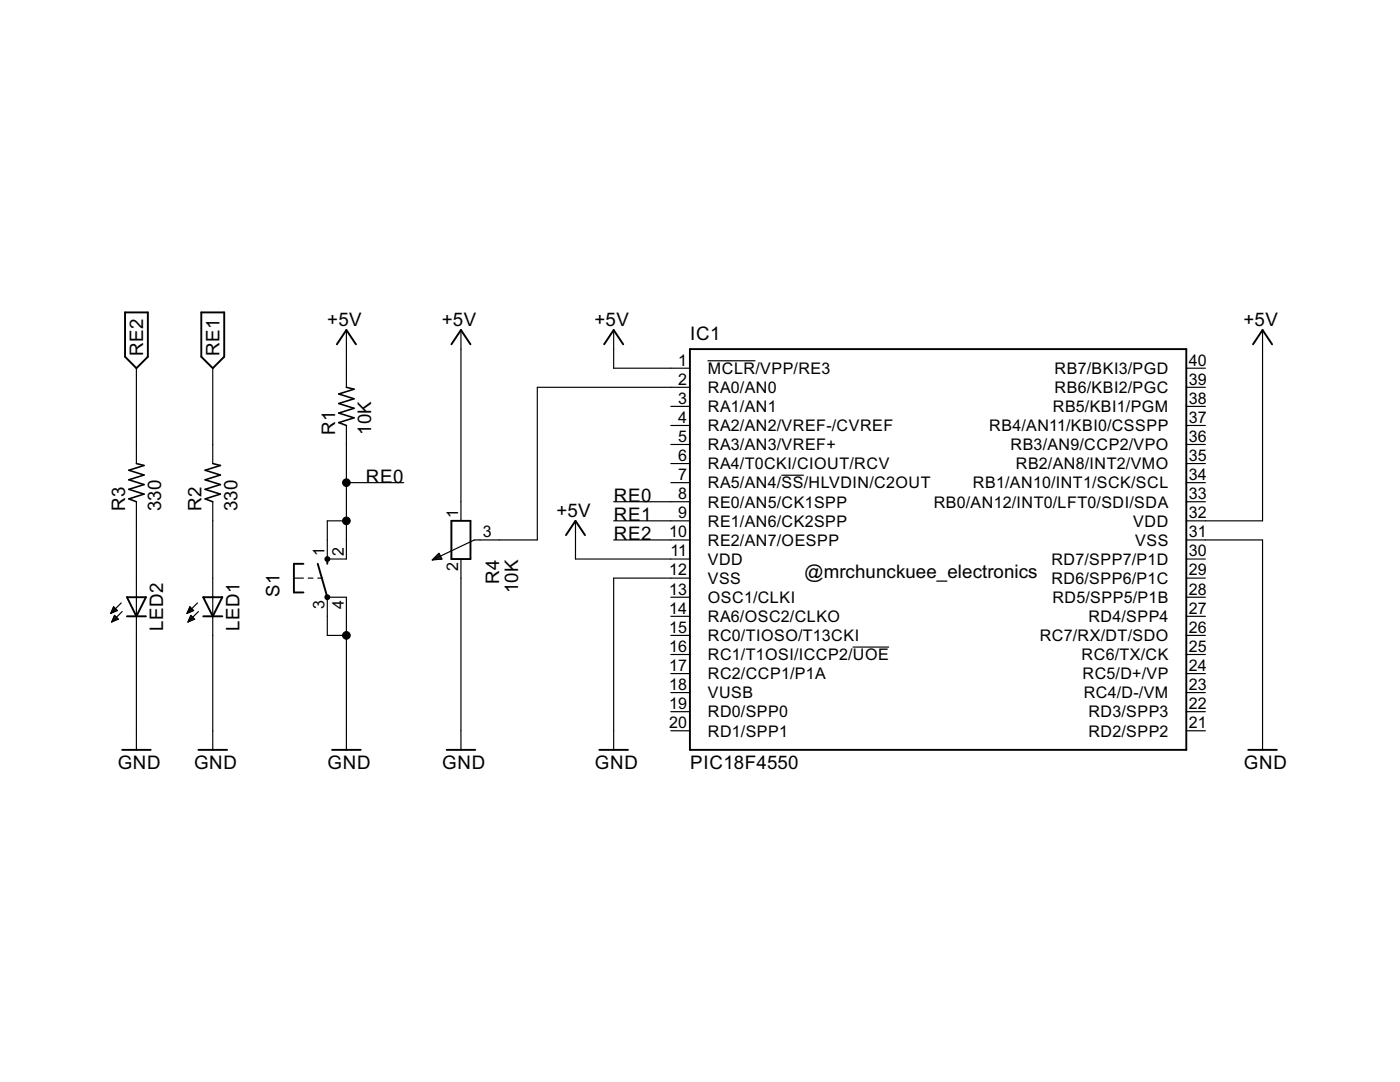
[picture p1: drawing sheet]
<svg xmlns="http://www.w3.org/2000/svg" width="279mm" height="216mm" viewBox="0 0 279 216" stroke-linecap="round" stroke-linejoin="round" font-family="sans-serif">
<g fill="none" stroke="#000" stroke-width=".23">
<path d="M27.2 73.5v19M42.5 73.5v19M69.1 65.8v11.5M92 65.8v38.1M122.5 65.8v7.7h15.2M137.7 77.3h-30.5v30.4h-12.5l-8.4 4M141.2 72h9.6M236.7 77.3h3.9M236.7 73.5h3.9M252 65.8v38.1h-15.3M69.1 84.9v26.6h-3.8v-7.6h3.8M69.1 96.3h11.5"/>
<path d="M133.9 96.3h3.8M133.9 92.5h3.8M133.9 88.7h3.8M133.9 84.9h3.8M133.9 81.1h3.8M155.9 94.8h4.5M236.7 96.3h3.9M236.7 92.5h3.9M236.7 88.7h3.9M236.7 84.9h3.9M236.7 81.1h3.9M27.2 100.1v49.5"/>
<path d="M42.5 100.1v49.5M58.7 115.4h1.9M61.5 115.4h1M63.4 115.4h1M86.5 111.5h1.7M86.7 111.4h1.4M86.9 111.1h1.1M87.1 111h.8M87.2 110.8h.6M87.4 110.6h.3M88.2 111.5l-1.9 .2M88.2 111.5l-.6-1.1-1.3 1.3"/>
<path d="M92 111.5v38.1M114.9 103.9v7.6h22.8M122.5 100.1h15.2M122.5 103.9h15.2M122.5 107.7h15.2M133.9 119.2h3.8M137.7 115.4h-15.2v34.2M236.7 119.2h3.9M236.7 115.4h3.9M236.7 111.5h3.9M236.7 100.1h3.9M236.7 107.7h15.3v41.9"/>
<path d="M22.1 122.4h.1M22.2 122.2h.4M22.3 122h.8M22.4 121.8h1M22.4 124h.3M22.4 121.6h.8M22.4 123.7h.7M22.5 121.4h.5M22.5 123.5h1.1M22.6 121.2h.2M22.6 123.4h.8M22.7 121.1l.7 .7-1.3 .6z"/>
<path d="M22.7 123.1h.5M22.8 123h.2M23.6 123.5l-.7-.7-.6 1.3M23.6 123.5l-1.3 .6M24.2 120.3l-2.1 2.1M24.4 122l-2.1 2.1M37.3 122.4h.1M37.4 122.2h.5M37.5 122h.8M37.6 121.8h1M37.6 124h.3M37.7 121.6h.7"/>
<path d="M37.7 123.7h.7M37.8 121.4h.4M37.8 123.5h1M37.8 121.2h.2M37.8 123.4h.9M37.9 121.1l.8 .7-1.4 .6zM37.9 123.1h.6M38 123h.3M38.8 123.5l-.7-.7-.6 1.3M38.8 123.5l-1.3 .6M39.4 120.3l-2.1 2.1M39.6 122l-2.1 2.1"/>
<path d="M69.1 126.8h-3.8v-7.6h3.8v30.4M133.9 126.8h3.8M133.9 123h3.8M133.9 130.6h3.8M133.9 134.4h3.8M133.9 138.2h3.8M170.2 129.1h7.2M236.7 126.8h3.9M236.7 123h3.9M236.7 130.6h3.9M236.7 134.4h3.9M236.7 138.2h3.9"/>
<path d="M133.9 142h3.8M133.9 145.8h3.8M236.7 142h3.9M236.7 145.8h3.9"/>
</g>
<g fill="none" stroke="#000" stroke-width=".38">
<path d="M25 62.3h4.5v8.9l-2.3 2.3-2.2-2.3zM40.2 62.3h4.5v8.9l-2.2 2.3-2.3-2.3zM67.2 68.7l1.9-2.9 1.9 2.9M90.1 68.7l1.9-2.9 1.9 2.9M120.6 68.7l1.9-2.9 1.9 2.9M137.7 69.7h99v79.9h-99zM250.1 68.7l1.9-2.9 1.9 2.9M25.3 119.2h3.8l-1.9 3.8zM40.6 119.2h3.8l-1.9 3.8zM60.6 112.5h-1.9v5.7h1.9M63.4 112.5l1.9 6.7M65.3 111.5v1"/>
<path d="M90.1 103.9h3.8v7.6h-3.8zM112.9 106.8l2-2.9 1.9 2.9M25.3 123h3.8M40.6 123h3.8M24.4 149.6h5.7M39.6 149.6h5.7M66.3 149.6h5.7M89.1 149.6h5.7M119.6 149.6h5.7M249.1 149.6h5.7"/>
</g>
<path d="M69.1 77.3l1.6 .4-3.1 .9 3.1 1-3.1 .9 3.1 1-3.1 .9 3.1 1-3.1 .9 1.5 .6M27.2 92.5l1.5 .4-3 .9 3 1-3 .9 3 1-3 .9 3 1-3 .9 1.5 .6M42.5 92.5l1.5 .4-3.1 .9 3.1 1-3.1 .9 3.1 1-3.1 .9 3.1 1-3.1 .9 1.6 .6" fill="none" stroke="#000" stroke-width=".32"/>
<g fill="#000" stroke="#000" stroke-width=".2">
<circle cx="69.1" cy="96.3" r=".76"/>
<circle cx="65.3" cy="119.2" r=".49"/>
<circle cx="65.3" cy="111.6" r=".49"/>
<circle cx="69.1" cy="103.9" r=".76"/>
<circle cx="69.1" cy="126.8" r=".76"/>
</g>
<g font-size="4.2">
<text x="65.3" y="65.1">+5V</text>
<text x="88.2" y="65.1">+5V</text>
<text x="118.7" y="65.1">+5V</text>
<text x="248.2" y="65.1">+5V</text>
<text x="28.6" y="71.1" transform="rotate(-90 28.6 71.1)">RE2</text>
<text x="43.8" y="71.1" transform="rotate(-90 43.8 71.1)">RE1</text>
<text x="137.8" y="67.8">IC1</text>
<text x="66.9" y="86.7" transform="rotate(-90 66.9 86.7)">R1</text>
<text x="74.1" y="86.8" transform="rotate(-90 74.1 86.8)">10K</text>
<text x="25" y="102" transform="rotate(-90 25 102)">R3</text>
<text x="40.2" y="102" transform="rotate(-90 40.2 102)">R2</text>
<text x="73" y="96.3">RE0</text>
<text x="122.5" y="100.1">RE0</text>
<text x="32.2" y="102" transform="rotate(-90 32.2 102)">330</text>
<text x="47.4" y="102" transform="rotate(-90 47.4 102)">330</text>
<text x="111" y="103.2">+5V</text>
<text x="122.5" y="107.7">RE2</text>
<text x="122.5" y="103.9">RE1</text>
<text x="55.8" y="119.1" transform="rotate(-90 55.8 119.1)">S1</text>
<text x="99.6" y="116.4" transform="rotate(-90 99.6 116.4)">R4</text>
<text x="103.4" y="118.4" transform="rotate(-90 103.4 118.4)">10K</text>
<text x="160.6" y="115.4">@mrchunckuee_electronics</text>
<text x="32.6" y="126" transform="rotate(-90 32.6 126)">LED2</text>
<text x="47.8" y="126" transform="rotate(-90 47.8 126)">LED1</text>
<text x="23.5" y="153.4">GND</text>
<text x="38.7" y="153.4">GND</text>
<text x="65.4" y="153.4">GND</text>
<text x="88.2" y="153.4">GND</text>
<text x="118.7" y="153.4">GND</text>
<text x="137.8" y="153.4">PIC18F4550</text>
<text x="248.2" y="153.4">GND</text>
</g>
<g font-size="3.6">
<text x="135.4" y="72.9">1</text>
<text x="135.4" y="76.7">2</text>
<text x="141.3" y="74.6">MCLR/VPP/RE3</text>
<text x="210.5" y="74.6">RB7/BKI3/PGD</text>
<text x="237.3" y="76.7">39</text>
<text x="237.3" y="72.9">40</text>
<text x="135.4" y="80.5">3</text>
<text x="141.3" y="78.4">RA0/AN0</text>
<text x="141.3" y="82.2">RA1/AN1</text>
<text x="210.1" y="82.2">RB5/KBI1/PGM</text>
<text x="210.5" y="78.4">RB6/KBI2/PGC</text>
<text x="237.3" y="80.5">38</text>
<text x="135.4" y="84.4">4</text>
<text x="135.4" y="88.2">5</text>
<text x="141.3" y="86">RA2/AN2/VREF-/CVREF</text>
<text x="141.3" y="89.8">RA3/AN3/VREF+</text>
<text x="197.4" y="86">RB4/AN11/KBI0/CSSPP</text>
<text x="201.7" y="89.8">RB3/AN9/CCP2/VPO</text>
<text x="237.3" y="88.2">36</text>
<text x="237.3" y="84.4">37</text>
<text x="135.4" y="92">6</text>
<text x="135.4" y="95.8">7</text>
<text x="141.3" y="93.6">RA4/T0CKI/CIOUT/RCV</text>
<text x="202.7" y="93.7">RB2/AN8/INT2/VMO</text>
<text x="237.3" y="95.8">34</text>
<text x="237.3" y="92">35</text>
<text x="135.4" y="99.6">8</text>
<text x="141.3" y="97.5">RA5/AN4/SS/HLVDIN/C2OUT</text>
<text x="141.3" y="101.3">RE0/AN5/CK1SPP</text>
<text x="186.3" y="101.3">RB0/AN12/INT0/LFT0/SDI/SDA</text>
<text x="194.2" y="97.5">RB1/AN10/INT1/SCK/SCL</text>
<text x="237.3" y="99.6">33</text>
<text x="91.5" y="103.4" transform="rotate(-90 91.5 103.4)">1</text>
<text x="96.3" y="107.2">3</text>
<text x="133.6" y="107.2">10</text>
<text x="135.4" y="103.4">9</text>
<text x="141.3" y="105.1">RE1/AN6/CK2SPP</text>
<text x="226.2" y="105.1">VDD</text>
<text x="237.3" y="103.4">32</text>
<text x="237.3" y="107.2">31</text>
<text x="64.8" y="111" transform="rotate(-90 64.8 111)">1</text>
<text x="68.6" y="111" transform="rotate(-90 68.6 111)">2</text>
<text x="91.5" y="113.9" transform="rotate(-90 91.5 113.9)">2</text>
<text x="133.8" y="111">11</text>
<text x="141.3" y="112.7">VDD</text>
<text x="141.3" y="108.9">RE2/AN7/OESPP</text>
<text x="209.8" y="112.7">RD7/SPP7/P1D</text>
<text x="226.6" y="108.9">VSS</text>
<text x="237.3" y="111">30</text>
<text x="133.6" y="114.8">12</text>
<text x="133.6" y="118.6">13</text>
<text x="141.3" y="116.5">VSS</text>
<text x="209.8" y="116.5">RD6/SPP6/P1C</text>
<text x="237.3" y="118.6">28</text>
<text x="237.3" y="114.8">29</text>
<text x="64.8" y="121.5" transform="rotate(-90 64.8 121.5)">3</text>
<text x="68.6" y="121.5" transform="rotate(-90 68.6 121.5)">4</text>
<text x="133.6" y="122.4">14</text>
<text x="141.3" y="120.3">OSC1/CLKI</text>
<text x="141.3" y="124.1">RA6/OSC2/CLKO</text>
<text x="210" y="120.3">RD5/SPP5/P1B</text>
<text x="217.2" y="124.1">RD4/SPP4</text>
<text x="237.3" y="122.4">27</text>
<text x="133.6" y="126.2">15</text>
<text x="133.6" y="130.1">16</text>
<text x="141.3" y="127.9">RC0/TIOSO/T13CKI</text>
<text x="141.3" y="131.7">RC1/T1OSI/ICCP2/UOE</text>
<text x="207.5" y="127.9">RC7/RX/DT/SDO</text>
<text x="215.9" y="131.7">RC6/TX/CK</text>
<text x="237.3" y="126.2">26</text>
<text x="237.3" y="130.1">25</text>
<text x="133.6" y="133.9">17</text>
<text x="133.6" y="137.7">18</text>
<text x="141.3" y="135.5">RC2/CCP1/P1A</text>
<text x="216" y="135.5">RC5/D+/VP</text>
<text x="237.3" y="137.7">23</text>
<text x="237.3" y="133.9">24</text>
<text x="133.6" y="141.5">19</text>
<text x="141.3" y="139.3">VUSB</text>
<text x="141.3" y="143.2">RD0/SPP0</text>
<text x="216.3" y="139.3">RC4/D-/VM</text>
<text x="217.2" y="143.2">RD3/SPP3</text>
<text x="237.3" y="141.5">22</text>
<text x="133.6" y="145.3">20</text>
<text x="141.3" y="147">RD1/SPP1</text>
<text x="217.2" y="147">RD2/SPP2</text>
<text x="237.3" y="145.3">21</text>
</g>
</svg>
